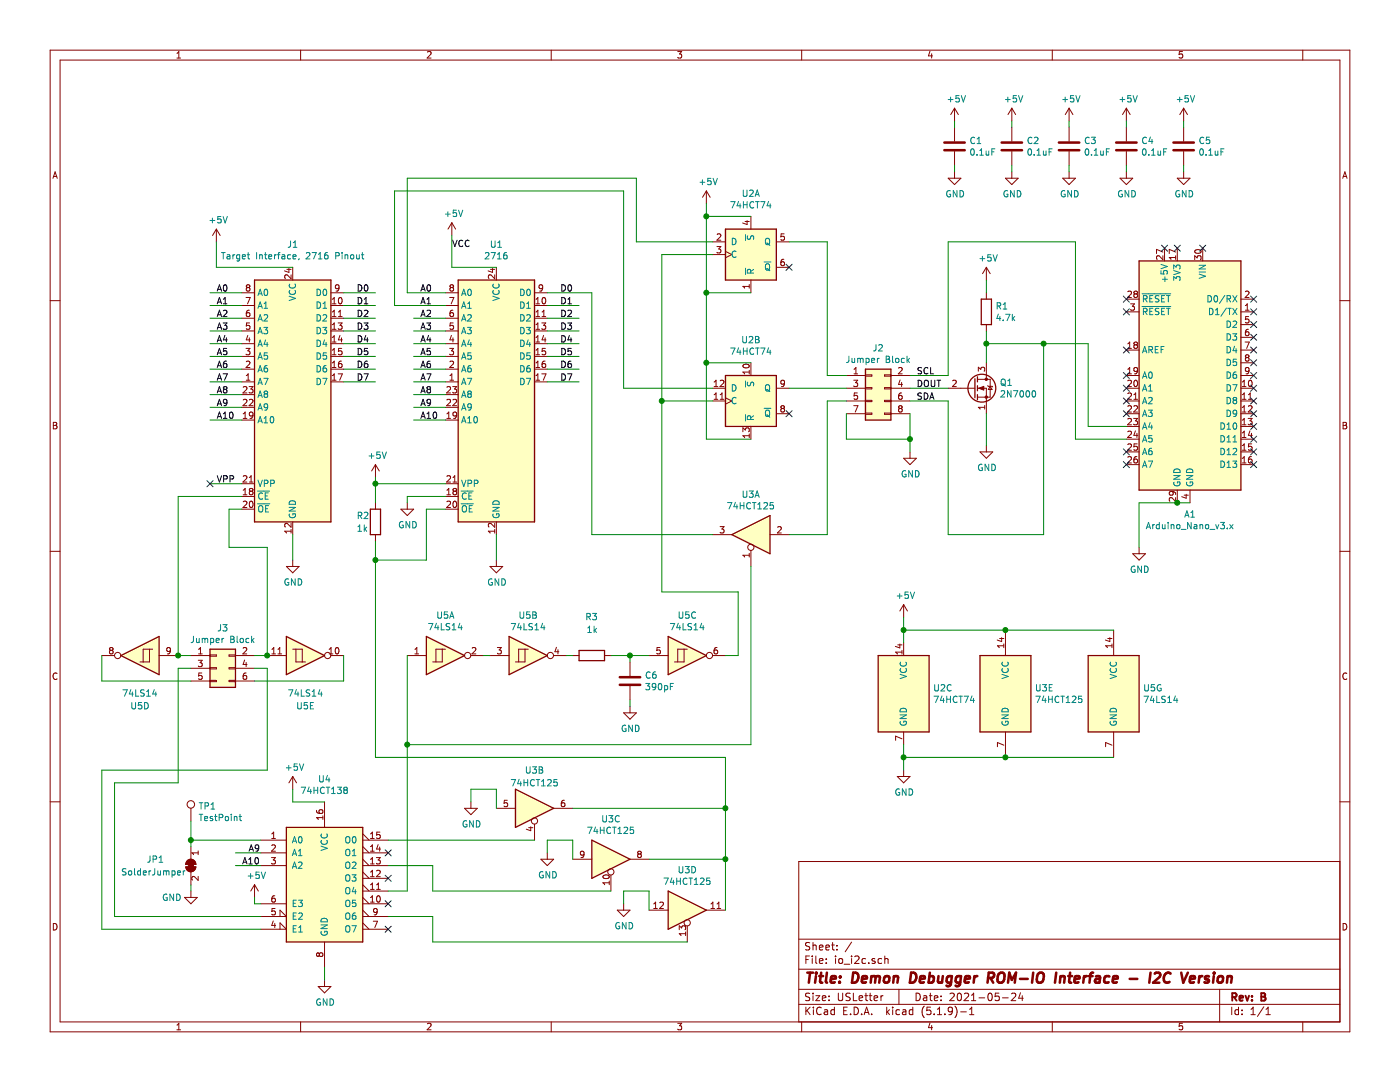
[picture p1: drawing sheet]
EESchema Schematic File Version 4
EELAYER 30 0
EELAYER END
$Descr USLetter 11000 8500
encoding utf-8
Sheet 1 1
Title "Demon Debugger ROM-IO Interface - I2C Version"
Date "2021-05-24"
Rev "B"
Comp ""
Comment1 ""
Comment2 ""
Comment3 ""
Comment4 ""
$EndDescr
Wire Wire Line
	3200 2300 3200 1400
Wire Wire Line
	3100 2400 3100 1500
$Comp
L power:GND #PWR0101
U 1 1
P 3900 4400
F 0 "#PWR0101" H 3900 4150 50  0001 C CNN
F 1 "GND" H 3905 4227 50  0000 C CNN
F 2 "" H 3900 4400 50  0001 C CNN
F 3 "" H 3900 4400 50  0001 C CNN
	1    3900 4400
	1    0    0    -1  
$EndComp
$Comp
L power:+5V #PWR0103
U 1 1
P 3550 1850
F 0 "#PWR0103" H 3550 1700 50  0001 C CNN
F 1 "+5V" H 3565 2023 50  0000 C CNN
F 2 "" H 3550 1850 50  0001 C CNN
F 3 "" H 3550 1850 50  0001 C CNN
	1    3550 1850
	1    0    0    -1  
$EndComp
Wire Wire Line
	3900 4200 3900 4400
$Comp
L power:GND #PWR0106
U 1 1
P 7750 3500
F 0 "#PWR0106" H 7750 3250 50  0001 C CNN
F 1 "GND" H 7755 3327 50  0000 C CNN
F 2 "" H 7750 3500 50  0001 C CNN
F 3 "" H 7750 3500 50  0001 C CNN
	1    7750 3500
	1    0    0    -1  
$EndComp
Wire Wire Line
	3200 1400 5000 1400
Wire Wire Line
	5000 1400 5000 1900
$Comp
L Memory_EPROM:2716 U1
U 1 1
P 3900 3100
F 0 "U1" H 3900 4281 50  0000 C CNN
F 1 "2716" H 3900 4190 50  0000 C CNN
F 2 "Package_DIP:DIP-24_W15.24mm_Socket" H 3900 3100 50  0001 C CNN
F 3 "http://ww1.microchip.com/downloads/en/DeviceDoc/11107M.pdf" H 3900 3100 50  0001 C CNN
	1    3900 3100
	1    0    0    -1  
$EndComp
$Comp
L Memory_EPROM:2716 J1
U 1 1
P 2300 3100
F 0 "J1" H 2300 4281 50  0000 C CNN
F 1 "Target Interface, 2716 Pinout" H 2300 4190 50  0000 C CNN
F 2 "Package_DIP:DIP-24_W15.24mm_Socket" H 2300 3100 50  0001 C CNN
F 3 "http://ww1.microchip.com/downloads/en/DeviceDoc/11107M.pdf" H 2300 3100 50  0001 C CNN
	1    2300 3100
	1    0    0    -1  
$EndComp
$Comp
L power:GND #PWR0104
U 1 1
P 2300 4400
F 0 "#PWR0104" H 2300 4150 50  0001 C CNN
F 1 "GND" H 2305 4227 50  0000 C CNN
F 2 "" H 2300 4400 50  0001 C CNN
F 3 "" H 2300 4400 50  0001 C CNN
	1    2300 4400
	1    0    0    -1  
$EndComp
Wire Wire Line
	2300 4200 2300 4400
$Comp
L power:+5V #PWR0107
U 1 1
P 1700 1900
F 0 "#PWR0107" H 1700 1750 50  0001 C CNN
F 1 "+5V" H 1715 2073 50  0000 C CNN
F 2 "" H 1700 1900 50  0001 C CNN
F 3 "" H 1700 1900 50  0001 C CNN
	1    1700 1900
	1    0    0    -1  
$EndComp
Wire Wire Line
	1700 2100 1700 1900
Text Label 2800 2300 0    50   ~ 0
D0
Text Label 4400 2300 0    50   ~ 0
D0
Text Label 2800 2400 0    50   ~ 0
D1
Text Label 2800 2500 0    50   ~ 0
D2
Text Label 4400 2400 0    50   ~ 0
D1
Text Label 4400 2500 0    50   ~ 0
D2
Text Label 2800 2600 0    50   ~ 0
D3
Text Label 2800 2700 0    50   ~ 0
D4
Text Label 2800 2800 0    50   ~ 0
D5
Text Label 2800 2900 0    50   ~ 0
D6
Text Label 2800 3000 0    50   ~ 0
D7
Text Label 4400 2600 0    50   ~ 0
D3
Text Label 4400 2700 0    50   ~ 0
D4
Text Label 4400 2800 0    50   ~ 0
D5
Text Label 4400 2900 0    50   ~ 0
D6
Text Label 4400 3000 0    50   ~ 0
D7
$Comp
L 74xx:74HC74 U2
U 1 1
P 5900 2000
F 0 "U2" H 5900 2481 50  0000 C CNN
F 1 "74HCT74" H 5900 2390 50  0000 C CNN
F 2 "Package_DIP:DIP-14_W7.62mm" H 5900 2000 50  0001 C CNN
F 3 "74xx/74hc_hct74.pdf" H 5900 2000 50  0001 C CNN
	1    5900 2000
	1    0    0    -1  
$EndComp
$Comp
L 74xx:74HC74 U2
U 2 1
P 5900 3150
F 0 "U2" H 5900 3631 50  0000 C CNN
F 1 "74HCT74" H 5900 3540 50  0000 C CNN
F 2 "Package_DIP:DIP-14_W7.62mm" H 5900 3150 50  0001 C CNN
F 3 "74xx/74hc_hct74.pdf" H 5900 3150 50  0001 C CNN
	2    5900 3150
	1    0    0    -1  
$EndComp
Text Label 1700 2300 0    50   ~ 0
A0
Text Label 1700 2400 0    50   ~ 0
A1
Text Label 1700 2500 0    50   ~ 0
A2
Text Label 1700 2600 0    50   ~ 0
A3
Text Label 1700 2700 0    50   ~ 0
A4
Text Label 1700 2800 0    50   ~ 0
A5
Text Label 1700 2900 0    50   ~ 0
A6
Text Label 1700 3000 0    50   ~ 0
A7
Text Label 1700 3100 0    50   ~ 0
A8
Text Label 1700 3200 0    50   ~ 0
A9
Text Label 1700 3300 0    50   ~ 0
A10
Text Label 3300 2400 0    50   ~ 0
A1
Text Label 3300 2500 0    50   ~ 0
A2
Text Label 3300 2600 0    50   ~ 0
A3
Text Label 3300 2700 0    50   ~ 0
A4
Text Label 3300 2800 0    50   ~ 0
A5
Text Label 3300 2900 0    50   ~ 0
A6
Text Label 3300 3000 0    50   ~ 0
A7
Text Label 3300 3100 0    50   ~ 0
A8
Text Label 3300 3200 0    50   ~ 0
A9
Text Label 3300 3300 0    50   ~ 0
A10
Text Label 3300 2300 0    50   ~ 0
A0
Wire Wire Line
	3500 4000 3350 4000
Wire Wire Line
	3100 1500 4900 1500
Text Label 1700 3800 0    50   ~ 0
VPP
Wire Wire Line
	1650 2300 1900 2300
Wire Wire Line
	1650 2400 1900 2400
Wire Wire Line
	1650 2500 1900 2500
Wire Wire Line
	1650 2600 1900 2600
Wire Wire Line
	1650 2700 1900 2700
Wire Wire Line
	1650 2800 1900 2800
Wire Wire Line
	1650 2900 1900 2900
Wire Wire Line
	1650 3000 1900 3000
Wire Wire Line
	1650 3100 1900 3100
Wire Wire Line
	1650 3200 1900 3200
Wire Wire Line
	1650 3300 1900 3300
Wire Wire Line
	1650 3800 1900 3800
Wire Wire Line
	3200 2300 3500 2300
Wire Wire Line
	3100 2400 3500 2400
Wire Wire Line
	3250 2500 3500 2500
Wire Wire Line
	3250 2600 3500 2600
Wire Wire Line
	3250 2700 3500 2700
Wire Wire Line
	3250 2800 3500 2800
Wire Wire Line
	3250 2900 3500 2900
Wire Wire Line
	3250 3000 3500 3000
Wire Wire Line
	3250 3100 3500 3100
Wire Wire Line
	3250 3200 3500 3200
Wire Wire Line
	3250 3300 3500 3300
Wire Wire Line
	2700 2300 2950 2300
Wire Wire Line
	2700 2400 2950 2400
Wire Wire Line
	2700 2500 2950 2500
Wire Wire Line
	2700 2600 2950 2600
Wire Wire Line
	2700 2700 2950 2700
Wire Wire Line
	2700 2800 2950 2800
Wire Wire Line
	2700 2900 2950 2900
Wire Wire Line
	2700 3000 2950 3000
Wire Wire Line
	4300 2400 4550 2400
Wire Wire Line
	4300 2300 4650 2300
Wire Wire Line
	4300 2500 4550 2500
Wire Wire Line
	4300 2600 4550 2600
Wire Wire Line
	4300 2700 4550 2700
Wire Wire Line
	4300 2800 4550 2800
Wire Wire Line
	4300 2900 4550 2900
Wire Wire Line
	4300 3000 4550 3000
$Comp
L Transistor_FET:2N7000 Q1
U 1 1
P 7650 3050
F 0 "Q1" H 7854 3096 50  0000 L CNN
F 1 "2N7000" H 7854 3005 50  0000 L CNN
F 2 "Package_TO_SOT_THT:TO-92_Inline" H 7850 2975 50  0001 L CIN
F 3 "https://www.onsemi.com/pub/Collateral/NDS7002A-D.PDF" H 7650 3050 50  0001 L CNN
	1    7650 3050
	1    0    0    -1  
$EndComp
Wire Wire Line
	7750 2700 7750 2850
Wire Wire Line
	4650 2300 4650 4200
Wire Wire Line
	7750 3250 7750 3500
Connection ~ 7750 2700
$Comp
L power:GND #PWR0108
U 1 1
P 8950 4300
F 0 "#PWR0108" H 8950 4050 50  0001 C CNN
F 1 "GND" H 8955 4127 50  0000 C CNN
F 2 "" H 8950 4300 50  0001 C CNN
F 3 "" H 8950 4300 50  0001 C CNN
	1    8950 4300
	1    0    0    -1  
$EndComp
Text Label 7200 3150 0    50   ~ 0
SDA
$Comp
L MCU_Module:Arduino_Nano_v3.x A1
U 1 1
P 9350 2950
F 0 "A1" H 9350 1861 50  0000 C CNN
F 1 "Arduino_Nano_v3.x" H 9350 1770 50  0000 C CNN
F 2 "Module:Arduino_Nano" H 9350 2950 50  0001 C CIN
F 3 "http://www.mouser.com/pdfdocs/Gravitech_Arduino_Nano3_0.pdf" H 9350 2950 50  0001 C CNN
	1    9350 2950
	-1   0    0    -1  
$EndComp
Wire Wire Line
	8450 3450 8850 3450
Wire Wire Line
	6200 1900 6500 1900
Wire Wire Line
	8850 3350 8550 3350
Wire Wire Line
	7750 2700 8200 2700
Connection ~ 9250 3950
Wire Wire Line
	9250 3950 9350 3950
Wire Wire Line
	8950 3950 8950 4300
Wire Wire Line
	8950 3950 9250 3950
$Comp
L Device:R R1
U 1 1
P 7750 2450
F 0 "R1" H 7820 2496 50  0000 L CNN
F 1 "4.7k" H 7820 2405 50  0000 L CNN
F 2 "Resistor_THT:R_Axial_DIN0207_L6.3mm_D2.5mm_P10.16mm_Horizontal" V 7680 2450 50  0001 C CNN
F 3 "~" H 7750 2450 50  0001 C CNN
	1    7750 2450
	1    0    0    -1  
$EndComp
Wire Wire Line
	4900 1500 4900 3050
$Comp
L power:+5V #PWR0109
U 1 1
P 7750 2200
F 0 "#PWR0109" H 7750 2050 50  0001 C CNN
F 1 "+5V" H 7765 2373 50  0000 C CNN
F 2 "" H 7750 2200 50  0001 C CNN
F 3 "" H 7750 2200 50  0001 C CNN
	1    7750 2200
	1    0    0    -1  
$EndComp
Wire Wire Line
	7750 2200 7750 2300
NoConn ~ 8850 2350
NoConn ~ 8850 2450
NoConn ~ 9150 1950
NoConn ~ 9250 1950
NoConn ~ 9450 1950
NoConn ~ 9850 2350
NoConn ~ 9850 2450
NoConn ~ 9850 2550
NoConn ~ 9850 2650
NoConn ~ 9850 2750
NoConn ~ 9850 2850
NoConn ~ 9850 2950
NoConn ~ 9850 3050
NoConn ~ 9850 3150
NoConn ~ 9850 3250
NoConn ~ 9850 3350
NoConn ~ 9850 3450
NoConn ~ 9850 3550
NoConn ~ 9850 3650
NoConn ~ 8850 3650
NoConn ~ 8850 3550
NoConn ~ 8850 3250
NoConn ~ 8850 3150
NoConn ~ 8850 3050
NoConn ~ 8850 2950
NoConn ~ 8850 2750
NoConn ~ 6200 2100
NoConn ~ 6200 3250
Text Label 3550 1950 0    50   ~ 0
VCC
Wire Wire Line
	3550 2100 3550 1850
Wire Wire Line
	3550 2100 3900 2100
$Comp
L power:+5V #PWR0110
U 1 1
P 5550 1600
F 0 "#PWR0110" H 5550 1450 50  0001 C CNN
F 1 "+5V" H 5565 1773 50  0000 C CNN
F 2 "" H 5550 1600 50  0001 C CNN
F 3 "" H 5550 1600 50  0001 C CNN
	1    5550 1600
	1    0    0    -1  
$EndComp
Wire Wire Line
	5550 1600 5550 1700
Wire Wire Line
	5550 1700 5900 1700
Wire Wire Line
	5550 1700 5550 2300
Wire Wire Line
	5550 2300 5900 2300
Connection ~ 5550 1700
Wire Wire Line
	5550 2300 5550 2850
Wire Wire Line
	5550 2850 5900 2850
Connection ~ 5550 2300
Wire Wire Line
	5550 2850 5550 3450
Wire Wire Line
	5550 3450 5900 3450
Connection ~ 5550 2850
$Comp
L 74xx:74HC74 U2
U 3 1
P 7100 5450
F 0 "U2" H 7330 5496 50  0000 L CNN
F 1 "74HCT74" H 7330 5405 50  0000 L CNN
F 2 "Package_DIP:DIP-14_W7.62mm" H 7100 5450 50  0001 C CNN
F 3 "74xx/74hc_hct74.pdf" H 7100 5450 50  0001 C CNN
	3    7100 5450
	1    0    0    -1  
$EndComp
$Comp
L power:+5V #PWR0112
U 1 1
P 7100 4850
F 0 "#PWR0112" H 7100 4700 50  0001 C CNN
F 1 "+5V" H 7115 5023 50  0000 C CNN
F 2 "" H 7100 4850 50  0001 C CNN
F 3 "" H 7100 4850 50  0001 C CNN
	1    7100 4850
	1    0    0    -1  
$EndComp
$Comp
L power:GND #PWR0113
U 1 1
P 7100 6050
F 0 "#PWR0113" H 7100 5800 50  0001 C CNN
F 1 "GND" H 7105 5877 50  0000 C CNN
F 2 "" H 7100 6050 50  0001 C CNN
F 3 "" H 7100 6050 50  0001 C CNN
	1    7100 6050
	1    0    0    -1  
$EndComp
Wire Wire Line
	7100 4850 7100 4950
Connection ~ 7100 4950
Wire Wire Line
	7100 4950 7100 5050
Wire Wire Line
	7100 5950 7100 6050
Wire Wire Line
	7100 5850 7100 5950
Connection ~ 7100 5950
$Comp
L Device:C C1
U 1 1
P 7500 1150
F 0 "C1" H 7615 1196 50  0000 L CNN
F 1 "0.1uF" H 7615 1105 50  0000 L CNN
F 2 "Capacitor_THT:C_Axial_L3.8mm_D2.6mm_P7.50mm_Horizontal" H 7538 1000 50  0001 C CNN
F 3 "~" H 7500 1150 50  0001 C CNN
	1    7500 1150
	1    0    0    -1  
$EndComp
$Comp
L power:+5V #PWR0114
U 1 1
P 7500 950
F 0 "#PWR0114" H 7500 800 50  0001 C CNN
F 1 "+5V" H 7515 1123 50  0000 C CNN
F 2 "" H 7500 950 50  0001 C CNN
F 3 "" H 7500 950 50  0001 C CNN
	1    7500 950 
	1    0    0    -1  
$EndComp
$Comp
L power:GND #PWR0115
U 1 1
P 7500 1350
F 0 "#PWR0115" H 7500 1100 50  0001 C CNN
F 1 "GND" H 7505 1177 50  0000 C CNN
F 2 "" H 7500 1350 50  0001 C CNN
F 3 "" H 7500 1350 50  0001 C CNN
	1    7500 1350
	1    0    0    -1  
$EndComp
Wire Wire Line
	7500 950  7500 1000
Wire Wire Line
	7500 1300 7500 1350
$Comp
L Device:C C2
U 1 1
P 7950 1150
F 0 "C2" H 8065 1196 50  0000 L CNN
F 1 "0.1uF" H 8065 1105 50  0000 L CNN
F 2 "Capacitor_THT:C_Axial_L3.8mm_D2.6mm_P7.50mm_Horizontal" H 7988 1000 50  0001 C CNN
F 3 "~" H 7950 1150 50  0001 C CNN
	1    7950 1150
	1    0    0    -1  
$EndComp
$Comp
L power:+5V #PWR0116
U 1 1
P 7950 950
F 0 "#PWR0116" H 7950 800 50  0001 C CNN
F 1 "+5V" H 7965 1123 50  0000 C CNN
F 2 "" H 7950 950 50  0001 C CNN
F 3 "" H 7950 950 50  0001 C CNN
	1    7950 950 
	1    0    0    -1  
$EndComp
$Comp
L power:GND #PWR0117
U 1 1
P 7950 1350
F 0 "#PWR0117" H 7950 1100 50  0001 C CNN
F 1 "GND" H 7955 1177 50  0000 C CNN
F 2 "" H 7950 1350 50  0001 C CNN
F 3 "" H 7950 1350 50  0001 C CNN
	1    7950 1350
	1    0    0    -1  
$EndComp
Wire Wire Line
	7950 950  7950 1000
Wire Wire Line
	7950 1300 7950 1350
$Comp
L Device:C C3
U 1 1
P 8400 1150
F 0 "C3" H 8515 1196 50  0000 L CNN
F 1 "0.1uF" H 8515 1105 50  0000 L CNN
F 2 "Capacitor_THT:C_Axial_L3.8mm_D2.6mm_P7.50mm_Horizontal" H 8438 1000 50  0001 C CNN
F 3 "~" H 8400 1150 50  0001 C CNN
	1    8400 1150
	1    0    0    -1  
$EndComp
$Comp
L power:+5V #PWR0118
U 1 1
P 8400 950
F 0 "#PWR0118" H 8400 800 50  0001 C CNN
F 1 "+5V" H 8415 1123 50  0000 C CNN
F 2 "" H 8400 950 50  0001 C CNN
F 3 "" H 8400 950 50  0001 C CNN
	1    8400 950 
	1    0    0    -1  
$EndComp
$Comp
L power:GND #PWR0119
U 1 1
P 8400 1350
F 0 "#PWR0119" H 8400 1100 50  0001 C CNN
F 1 "GND" H 8405 1177 50  0000 C CNN
F 2 "" H 8400 1350 50  0001 C CNN
F 3 "" H 8400 1350 50  0001 C CNN
	1    8400 1350
	1    0    0    -1  
$EndComp
Wire Wire Line
	8400 950  8400 1000
Wire Wire Line
	8400 1300 8400 1350
$Comp
L 74xx:74LS125 U3
U 1 1
P 5900 4200
F 0 "U3" H 5900 4517 50  0000 C CNN
F 1 "74HCT125" H 5900 4426 50  0000 C CNN
F 2 "Package_DIP:DIP-14_W7.62mm" H 5900 4200 50  0001 C CNN
F 3 "http://www.ti.com/lit/gpn/sn74LS125" H 5900 4200 50  0001 C CNN
	1    5900 4200
	-1   0    0    -1  
$EndComp
$Comp
L 74xx:74LS125 U3
U 2 1
P 4200 6350
F 0 "U3" H 4200 6650 50  0000 C CNN
F 1 "74HCT125" H 4200 6550 50  0000 C CNN
F 2 "Package_DIP:DIP-14_W7.62mm" H 4200 6350 50  0001 C CNN
F 3 "http://www.ti.com/lit/gpn/sn74LS125" H 4200 6350 50  0001 C CNN
	2    4200 6350
	1    0    0    -1  
$EndComp
$Comp
L 74xx:74LS125 U3
U 3 1
P 4800 6750
F 0 "U3" H 4800 7067 50  0000 C CNN
F 1 "74HCT125" H 4800 6976 50  0000 C CNN
F 2 "Package_DIP:DIP-14_W7.62mm" H 4800 6750 50  0001 C CNN
F 3 "http://www.ti.com/lit/gpn/sn74LS125" H 4800 6750 50  0001 C CNN
	3    4800 6750
	1    0    0    -1  
$EndComp
$Comp
L 74xx:74LS125 U3
U 4 1
P 5400 7150
F 0 "U3" H 5400 7467 50  0000 C CNN
F 1 "74HCT125" H 5400 7376 50  0000 C CNN
F 2 "Package_DIP:DIP-14_W7.62mm" H 5400 7150 50  0001 C CNN
F 3 "http://www.ti.com/lit/gpn/sn74LS125" H 5400 7150 50  0001 C CNN
	4    5400 7150
	1    0    0    -1  
$EndComp
$Comp
L 74xx:74LS125 U3
U 5 1
P 7900 5450
F 0 "U3" H 8130 5496 50  0000 L CNN
F 1 "74HCT125" H 8130 5405 50  0000 L CNN
F 2 "Package_DIP:DIP-14_W7.62mm" H 7900 5450 50  0001 C CNN
F 3 "http://www.ti.com/lit/gpn/sn74LS125" H 7900 5450 50  0001 C CNN
	5    7900 5450
	1    0    0    -1  
$EndComp
Wire Wire Line
	7100 4950 7900 4950
Wire Wire Line
	7100 5950 7900 5950
Wire Wire Line
	1850 6700 2050 6700
Text Label 1950 6700 0    50   ~ 0
A9
Wire Wire Line
	3400 7400 5400 7400
Wire Wire Line
	3400 7000 4800 7000
Wire Wire Line
	4500 6350 5700 6350
Wire Wire Line
	5700 6350 5700 6750
Wire Wire Line
	5100 6750 5700 6750
Connection ~ 5700 6750
Wire Wire Line
	5700 6750 5700 7150
Wire Wire Line
	5700 6350 5700 5950
Connection ~ 5700 6350
Wire Wire Line
	3350 4000 3350 4400
$Comp
L power:+5V #PWR0102
U 1 1
P 2300 6200
F 0 "#PWR0102" H 2300 6050 50  0001 C CNN
F 1 "+5V" H 2315 6373 50  0000 C CNN
F 2 "" H 2300 6200 50  0001 C CNN
F 3 "" H 2300 6200 50  0001 C CNN
	1    2300 6200
	1    0    0    -1  
$EndComp
Wire Wire Line
	2550 6300 2300 6300
Wire Wire Line
	2300 6300 2300 6200
$Comp
L power:GND #PWR0105
U 1 1
P 3700 6300
F 0 "#PWR0105" H 3700 6050 50  0001 C CNN
F 1 "GND" H 3705 6127 50  0000 C CNN
F 2 "" H 3700 6300 50  0001 C CNN
F 3 "" H 3700 6300 50  0001 C CNN
	1    3700 6300
	1    0    0    -1  
$EndComp
Wire Wire Line
	3700 6300 3700 6200
Wire Wire Line
	3700 6200 3900 6200
Wire Wire Line
	3900 6200 3900 6350
$Comp
L power:GND #PWR0122
U 1 1
P 4300 6700
F 0 "#PWR0122" H 4300 6450 50  0001 C CNN
F 1 "GND" H 4305 6527 50  0000 C CNN
F 2 "" H 4300 6700 50  0001 C CNN
F 3 "" H 4300 6700 50  0001 C CNN
	1    4300 6700
	1    0    0    -1  
$EndComp
Wire Wire Line
	4300 6700 4300 6600
Wire Wire Line
	4300 6600 4500 6600
$Comp
L power:GND #PWR0123
U 1 1
P 4900 7100
F 0 "#PWR0123" H 4900 6850 50  0001 C CNN
F 1 "GND" H 4905 6927 50  0000 C CNN
F 2 "" H 4900 7100 50  0001 C CNN
F 3 "" H 4900 7100 50  0001 C CNN
	1    4900 7100
	1    0    0    -1  
$EndComp
Wire Wire Line
	4900 7100 4900 7000
Wire Wire Line
	4900 7000 5100 7000
Wire Wire Line
	4500 6600 4500 6750
Wire Wire Line
	5100 7000 5100 7150
$Comp
L power:GND #PWR0124
U 1 1
P 1500 7000
F 0 "#PWR0124" H 1500 6750 50  0001 C CNN
F 1 "GND" H 1350 6950 50  0000 C CNN
F 2 "" H 1500 7000 50  0001 C CNN
F 3 "" H 1500 7000 50  0001 C CNN
	1    1500 7000
	1    0    0    -1  
$EndComp
$Comp
L power:+5V #PWR0125
U 1 1
P 2000 7050
F 0 "#PWR0125" H 2000 6900 50  0001 C CNN
F 1 "+5V" H 2015 7223 50  0000 C CNN
F 2 "" H 2000 7050 50  0001 C CNN
F 3 "" H 2000 7050 50  0001 C CNN
	1    2000 7050
	1    0    0    -1  
$EndComp
Wire Wire Line
	800  7300 2050 7300
$Comp
L power:GND #PWR0126
U 1 1
P 2550 7700
F 0 "#PWR0126" H 2550 7450 50  0001 C CNN
F 1 "GND" H 2555 7527 50  0000 C CNN
F 2 "" H 2550 7700 50  0001 C CNN
F 3 "" H 2550 7700 50  0001 C CNN
	1    2550 7700
	1    0    0    -1  
$EndComp
Wire Wire Line
	2550 7700 2550 7600
$Comp
L Device:R R2
U 1 1
P 2950 4100
F 0 "R2" H 2800 4150 50  0000 L CNN
F 1 "1k" H 2800 4050 50  0000 L CNN
F 2 "Resistor_THT:R_Axial_DIN0207_L6.3mm_D2.5mm_P10.16mm_Horizontal" V 2880 4100 50  0001 C CNN
F 3 "~" H 2950 4100 50  0001 C CNN
	1    2950 4100
	1    0    0    -1  
$EndComp
$Comp
L power:+5V #PWR0127
U 1 1
P 2950 3750
F 0 "#PWR0127" H 2950 3600 50  0001 C CNN
F 1 "+5V" H 2965 3923 50  0000 C CNN
F 2 "" H 2950 3750 50  0001 C CNN
F 3 "" H 2950 3750 50  0001 C CNN
	1    2950 3750
	1    0    0    -1  
$EndComp
Wire Wire Line
	2950 3750 2950 3800
Wire Wire Line
	1700 2100 2300 2100
$Comp
L Connector:TestPoint TP1
U 1 1
P 1500 6450
F 0 "TP1" H 1558 6568 50  0000 L CNN
F 1 "TestPoint" H 1558 6477 50  0000 L CNN
F 2 "TestPoint:TestPoint_THTPad_D1.5mm_Drill0.7mm" H 1700 6450 50  0001 C CNN
F 3 "~" H 1700 6450 50  0001 C CNN
	1    1500 6450
	1    0    0    -1  
$EndComp
Wire Wire Line
	2000 7050 2000 7100
$Comp
L Jumper:SolderJumper_2_Bridged JP1
U 1 1
P 1500 6800
F 0 "JP1" V 1450 6450 50  0000 L CNN
F 1 "SolderJumper" V 1550 6250 50  0000 L CNN
F 2 "Jumper:SolderJumper-2_P1.3mm_Bridged_RoundedPad1.0x1.5mm" H 1500 6800 50  0001 C CNN
F 3 "~" H 1500 6800 50  0001 C CNN
	1    1500 6800
	0    1    1    0   
$EndComp
Wire Wire Line
	2000 7100 2050 7100
$Comp
L power:GND #PWR0111
U 1 1
P 3200 3950
F 0 "#PWR0111" H 3200 3700 50  0001 C CNN
F 1 "GND" H 3205 3777 50  0000 C CNN
F 2 "" H 3200 3950 50  0001 C CNN
F 3 "" H 3200 3950 50  0001 C CNN
	1    3200 3950
	1    0    0    -1  
$EndComp
Wire Wire Line
	3200 3950 3200 3900
Wire Wire Line
	3200 3900 3500 3900
Wire Wire Line
	1500 6450 1500 6600
Wire Wire Line
	1500 6950 1500 7000
Connection ~ 1500 6600
Wire Wire Line
	1500 6600 1500 6650
Wire Wire Line
	2050 7200 900  7200
NoConn ~ 1650 3800
Wire Wire Line
	7750 2600 7750 2700
Wire Wire Line
	8200 2700 8200 4200
Wire Wire Line
	6200 4200 6500 4200
Connection ~ 8200 2700
Wire Wire Line
	8200 2700 8550 2700
Wire Wire Line
	7150 3050 7450 3050
Wire Wire Line
	6650 2950 6500 2950
Wire Wire Line
	6500 2950 6500 1900
Wire Wire Line
	7150 2950 7450 2950
Wire Wire Line
	7450 2950 7450 1900
Wire Wire Line
	7450 1900 8450 1900
Wire Wire Line
	7150 3150 7450 3150
Wire Wire Line
	7450 3150 7450 4200
Wire Wire Line
	7450 4200 8200 4200
Wire Wire Line
	6650 3150 6500 3150
Wire Wire Line
	6500 3150 6500 4200
$Comp
L power:GND #PWR0121
U 1 1
P 7150 3550
F 0 "#PWR0121" H 7150 3300 50  0001 C CNN
F 1 "GND" H 7155 3377 50  0000 C CNN
F 2 "" H 7150 3550 50  0001 C CNN
F 3 "" H 7150 3550 50  0001 C CNN
	1    7150 3550
	1    0    0    -1  
$EndComp
Wire Wire Line
	7150 3250 7150 3450
Wire Wire Line
	6650 3250 6650 3450
Wire Wire Line
	6650 3450 7150 3450
Connection ~ 7150 3450
Wire Wire Line
	7150 3450 7150 3550
Wire Wire Line
	8450 1900 8450 3450
Wire Wire Line
	8550 2700 8550 3350
Text Label 7200 3050 0    50   ~ 0
DOUT
Text Label 7200 2950 0    50   ~ 0
SCL
$Comp
L Connector_Generic:Conn_02x04_Odd_Even J2
U 1 1
P 6850 3050
F 0 "J2" H 6900 3367 50  0000 C CNN
F 1 "Jumper Block" H 6900 3276 50  0000 C CNN
F 2 "Connector_PinHeader_2.54mm:PinHeader_2x04_P2.54mm_Vertical" H 6850 3050 50  0001 C CNN
F 3 "~" H 6850 3050 50  0001 C CNN
	1    6850 3050
	1    0    0    -1  
$EndComp
$Comp
L 74xx:74LS14 U5
U 1 1
P 3500 5150
F 0 "U5" H 3500 5467 50  0000 C CNN
F 1 "74LS14" H 3500 5376 50  0000 C CNN
F 2 "" H 3500 5150 50  0001 C CNN
F 3 "http://www.ti.com/lit/gpn/sn74LS14" H 3500 5150 50  0001 C CNN
	1    3500 5150
	1    0    0    -1  
$EndComp
$Comp
L 74xx:74LS14 U5
U 2 1
P 4150 5150
F 0 "U5" H 4150 5467 50  0000 C CNN
F 1 "74LS14" H 4150 5376 50  0000 C CNN
F 2 "" H 4150 5150 50  0001 C CNN
F 3 "http://www.ti.com/lit/gpn/sn74LS14" H 4150 5150 50  0001 C CNN
	2    4150 5150
	1    0    0    -1  
$EndComp
$Comp
L 74xx:74LS14 U5
U 3 1
P 5400 5150
F 0 "U5" H 5400 5467 50  0000 C CNN
F 1 "74LS14" H 5400 5376 50  0000 C CNN
F 2 "" H 5400 5150 50  0001 C CNN
F 3 "http://www.ti.com/lit/gpn/sn74LS14" H 5400 5150 50  0001 C CNN
	3    5400 5150
	1    0    0    -1  
$EndComp
$Comp
L 74xx:74LS14 U5
U 7 1
P 8750 5450
F 0 "U5" H 8980 5496 50  0000 L CNN
F 1 "74LS14" H 8980 5405 50  0000 L CNN
F 2 "" H 8750 5450 50  0001 C CNN
F 3 "http://www.ti.com/lit/gpn/sn74LS14" H 8750 5450 50  0001 C CNN
	7    8750 5450
	1    0    0    -1  
$EndComp
Wire Wire Line
	2950 4400 3350 4400
Wire Wire Line
	3050 6600 4200 6600
Wire Wire Line
	3200 5850 5900 5850
Wire Wire Line
	2950 5950 2950 4400
Wire Wire Line
	2950 5950 5700 5950
$Comp
L Device:R R3
U 1 1
P 4650 5150
F 0 "R3" V 4950 5100 50  0000 L CNN
F 1 "1k" V 4850 5100 50  0000 L CNN
F 2 "Resistor_THT:R_Axial_DIN0207_L6.3mm_D2.5mm_P10.16mm_Horizontal" V 4580 5150 50  0001 C CNN
F 3 "~" H 4650 5150 50  0001 C CNN
	1    4650 5150
	0    -1   -1   0   
$EndComp
$Comp
L Device:C C6
U 1 1
P 4950 5350
F 0 "C6" H 5065 5396 50  0000 L CNN
F 1 "390pF" H 5065 5305 50  0000 L CNN
F 2 "" H 4988 5200 50  0001 C CNN
F 3 "~" H 4950 5350 50  0001 C CNN
	1    4950 5350
	1    0    0    -1  
$EndComp
$Comp
L power:GND #PWR?
U 1 1
P 4950 5550
F 0 "#PWR?" H 4950 5300 50  0001 C CNN
F 1 "GND" H 4955 5377 50  0000 C CNN
F 2 "" H 4950 5550 50  0001 C CNN
F 3 "" H 4950 5550 50  0001 C CNN
	1    4950 5550
	1    0    0    -1  
$EndComp
Wire Wire Line
	4800 5150 4950 5150
Wire Wire Line
	4950 5200 4950 5150
Wire Wire Line
	4950 5500 4950 5550
Wire Wire Line
	5200 4650 5800 4650
Wire Wire Line
	5800 4650 5800 5150
Wire Wire Line
	5800 5150 5700 5150
Wire Wire Line
	3200 5150 3200 5850
Connection ~ 3200 5850
Wire Wire Line
	7900 4950 8750 4950
Connection ~ 7900 4950
Wire Wire Line
	8750 5950 7900 5950
Connection ~ 7900 5950
Wire Wire Line
	2950 3800 3500 3800
Wire Wire Line
	6200 3050 6650 3050
Wire Wire Line
	5200 2000 5200 3150
Wire Wire Line
	5200 3150 5600 3150
Connection ~ 5200 3150
Wire Wire Line
	5200 3150 5200 4650
Wire Wire Line
	4900 3050 5600 3050
Wire Wire Line
	5000 1900 5600 1900
Wire Wire Line
	4650 4200 5600 4200
Wire Wire Line
	5200 2000 5600 2000
Wire Wire Line
	5900 4450 5900 5850
Wire Wire Line
	2950 4250 2950 4400
Connection ~ 2950 4400
Wire Wire Line
	2950 3950 2950 3800
Connection ~ 2950 3800
$Comp
L 74xx:74LS14 U5
U 5 1
P 2400 5150
F 0 "U5" H 2400 5550 50  0000 C CNN
F 1 "74LS14" H 2400 5450 50  0000 C CNN
F 2 "" H 2400 5150 50  0001 C CNN
F 3 "http://www.ti.com/lit/gpn/sn74LS14" H 2400 5150 50  0001 C CNN
	5    2400 5150
	1    0    0    1   
$EndComp
$Comp
L Connector_Generic:Conn_02x03_Odd_Even J3
U 1 1
P 1700 5250
F 0 "J3" H 1750 5567 50  0000 C CNN
F 1 "Jumper Block" H 1750 5476 50  0000 C CNN
F 2 "" H 1700 5250 50  0001 C CNN
F 3 "~" H 1700 5250 50  0001 C CNN
	1    1700 5250
	1    0    0    -1  
$EndComp
Wire Wire Line
	1900 4000 1800 4000
$Comp
L 74xx:74LS14 U5
U 4 1
P 1100 5150
F 0 "U5" H 1100 5550 50  0000 C CNN
F 1 "74LS14" H 1100 5450 50  0000 C CNN
F 2 "" H 1100 5150 50  0001 C CNN
F 3 "http://www.ti.com/lit/gpn/sn74LS14" H 1100 5150 50  0001 C CNN
	4    1100 5150
	-1   0    0    1   
$EndComp
Wire Wire Line
	1500 5150 1400 5150
Wire Wire Line
	2000 5150 2100 5150
Connection ~ 1400 5150
Wire Wire Line
	800  5150 800  5350
Wire Wire Line
	800  5350 1500 5350
Wire Wire Line
	1500 5250 1400 5250
Wire Wire Line
	1400 5250 1400 6150
Wire Wire Line
	900  6150 900  7200
Wire Wire Line
	800  7300 800  6050
Wire Wire Line
	2100 5250 2000 5250
Wire Wire Line
	1400 3900 1900 3900
Wire Wire Line
	2100 4300 1800 4300
Wire Wire Line
	1800 4300 1800 4000
Wire Wire Line
	2700 5350 2700 5150
Wire Wire Line
	2000 5350 2700 5350
Connection ~ 2100 5150
Wire Wire Line
	800  6050 2100 6050
Wire Wire Line
	900  6150 1400 6150
Wire Wire Line
	2100 6050 2100 5250
Wire Wire Line
	1400 3900 1400 5150
Wire Wire Line
	2100 4300 2100 5150
$Comp
L 74xx:74LS138 U4
U 1 1
P 2550 6900
F 0 "U4" H 2550 7681 50  0000 C CNN
F 1 "74HCT138" H 2550 7590 50  0000 C CNN
F 2 "Package_DIP:DIP-16_W7.62mm" H 2550 6900 50  0001 C CNN
F 3 "http://www.ti.com/lit/gpn/sn74LS138" H 2550 6900 50  0001 C CNN
	1    2550 6900
	1    0    0    -1  
$EndComp
Wire Wire Line
	1850 6800 2050 6800
Text Label 1900 6800 0    50   ~ 0
A10
Wire Wire Line
	1500 6600 2050 6600
Wire Wire Line
	3200 5850 3200 7000
Wire Wire Line
	3050 6800 3400 6800
Wire Wire Line
	3400 6800 3400 7000
NoConn ~ 3050 6700
NoConn ~ 3050 6900
Wire Wire Line
	3400 7200 3050 7200
Wire Wire Line
	3400 7200 3400 7400
Wire Wire Line
	3050 7000 3200 7000
NoConn ~ 3050 7100
NoConn ~ 3050 7300
Wire Wire Line
	4950 5150 5100 5150
Connection ~ 4950 5150
Wire Wire Line
	4450 5150 4500 5150
Wire Wire Line
	3800 5150 3850 5150
$Comp
L Device:C C4
U 1 1
P 8850 1150
F 0 "C4" H 8965 1196 50  0000 L CNN
F 1 "0.1uF" H 8965 1105 50  0000 L CNN
F 2 "Capacitor_THT:C_Axial_L3.8mm_D2.6mm_P7.50mm_Horizontal" H 8888 1000 50  0001 C CNN
F 3 "~" H 8850 1150 50  0001 C CNN
	1    8850 1150
	1    0    0    -1  
$EndComp
$Comp
L power:+5V #PWR?
U 1 1
P 8850 950
F 0 "#PWR?" H 8850 800 50  0001 C CNN
F 1 "+5V" H 8865 1123 50  0000 C CNN
F 2 "" H 8850 950 50  0001 C CNN
F 3 "" H 8850 950 50  0001 C CNN
	1    8850 950 
	1    0    0    -1  
$EndComp
$Comp
L power:GND #PWR?
U 1 1
P 8850 1350
F 0 "#PWR?" H 8850 1100 50  0001 C CNN
F 1 "GND" H 8855 1177 50  0000 C CNN
F 2 "" H 8850 1350 50  0001 C CNN
F 3 "" H 8850 1350 50  0001 C CNN
	1    8850 1350
	1    0    0    -1  
$EndComp
Wire Wire Line
	8850 950  8850 1000
Wire Wire Line
	8850 1300 8850 1350
$Comp
L Device:C C5
U 1 1
P 9300 1150
F 0 "C5" H 9415 1196 50  0000 L CNN
F 1 "0.1uF" H 9415 1105 50  0000 L CNN
F 2 "Capacitor_THT:C_Axial_L3.8mm_D2.6mm_P7.50mm_Horizontal" H 9338 1000 50  0001 C CNN
F 3 "~" H 9300 1150 50  0001 C CNN
	1    9300 1150
	1    0    0    -1  
$EndComp
$Comp
L power:+5V #PWR?
U 1 1
P 9300 950
F 0 "#PWR?" H 9300 800 50  0001 C CNN
F 1 "+5V" H 9315 1123 50  0000 C CNN
F 2 "" H 9300 950 50  0001 C CNN
F 3 "" H 9300 950 50  0001 C CNN
	1    9300 950 
	1    0    0    -1  
$EndComp
$Comp
L power:GND #PWR?
U 1 1
P 9300 1350
F 0 "#PWR?" H 9300 1100 50  0001 C CNN
F 1 "GND" H 9305 1177 50  0000 C CNN
F 2 "" H 9300 1350 50  0001 C CNN
F 3 "" H 9300 1350 50  0001 C CNN
	1    9300 1350
	1    0    0    -1  
$EndComp
Wire Wire Line
	9300 950  9300 1000
Wire Wire Line
	9300 1300 9300 1350
$EndSCHEMATC
